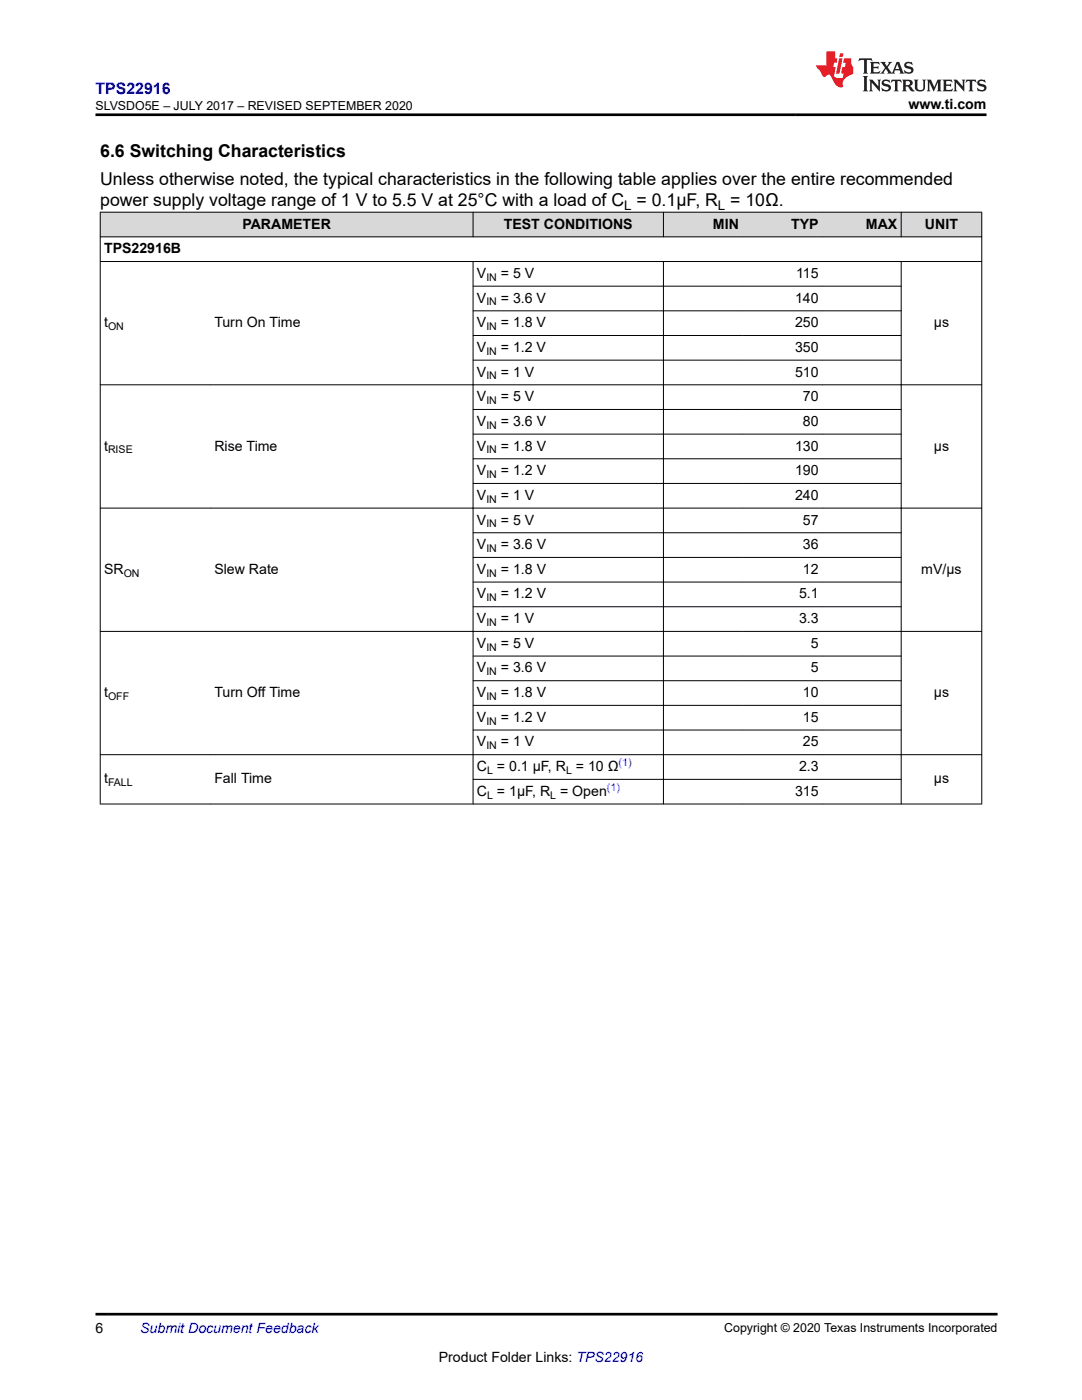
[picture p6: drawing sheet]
<svg xmlns="http://www.w3.org/2000/svg" width="216mm" height="279mm" viewBox="0 0 216 279" stroke-linecap="round" stroke-linejoin="round" font-family="sans-serif">
<g fill="#d8d8d8">
<path d="M20 42.3h175.9v5h-175.9z" fill-rule="evenodd"/>
<path d="M20.1 42.4h74.2v4.8h-74.2z" fill-rule="evenodd"/>
<path d="M94.5 42.4h37.8v4.8h-37.8z" fill-rule="evenodd"/>
<path d="M132.4 42.4h15.7v4.8h-15.7z" fill-rule="evenodd"/>
<path d="M148.1 42.4h16v4.8h-16z" fill-rule="evenodd"/>
<path d="M164.1 42.4h15.7v4.8h-15.7z" fill-rule="evenodd"/>
<path d="M179.9 42.4h15.9v4.8h-15.9z" fill-rule="evenodd"/>
</g>
<g fill="none" stroke="#000" stroke-width=".2">
<path d="M19.9 42.3h176.1M19.9 47.3h176.1M19.9 52.2h176.1M20 42.3v118.2M94.3 57.1h85.6M94.4 42.3v5M94.4 52.1v108.4M132.4 42.3v5M132.4 52.1v108.4M179.8 42.3v5M179.8 52.1v108.4M195.9 42.3v118.2"/>
<path d="M19.9 76.8h176.1M94.3 62h85.6M94.3 67h85.6M94.3 71.9h85.6M94.3 81.7h85.6M94.3 86.6h85.6M94.3 91.6h85.6M94.3 96.5h85.6M19.9 101.4h176.1M94.3 106.3h85.6M94.3 111.2h85.6M94.3 116.2h85.6"/>
<path d="M19.9 126h176.1M94.3 121.1h85.6M94.3 130.9h85.6M94.3 135.9h85.6M19.9 150.6h176.1M94.3 140.8h85.6M94.3 145.7h85.6M94.3 155.5h85.6M19.9 160.5h176.1"/>
</g>
<path d="M171.5 11.6l-.2 .6 .5-.2h.6v.1v2.2l-.2 .4h1l-.2-.4v-2.2v-.1h.5l.6 .2-.2-.6zM173.6 12.4l.2 .3v1.6l-.2 .4h1.9l.1-.6a1.08 1.08 0 0 1-1.3 .2v-.7h.6l.4 .2v-.7l-.4 .2h-.6v-.5l.2-.2a1 1 0 0 1 1 .3l-.1-.5zM175.7 12.4l.9 1.1-1 1.2h.9l-.2-.2 .5-.8 .4 .8-.2 .2h1.6l-.2-.2 .2-.5h.9l.1 .5-.1 .2h.9l-.2-.4-.8-1.9h-.5l-.9 2.1-.9-1.1 .9-1h-.8l.2 .2-.4 .6-.4-.6 .2-.2zM179 12.8l.4 1h-.7zM180.7 12.5a.65 .65 0 0 0-.2 .7 .65 .65 0 0 0 .6 .5l.6 .1 .1 .3a.79 .79 0 0 1-.7 .4 .79 .79 0 0 1-.7-.5l.1 .7 .2-.1a.93 .93 0 0 0 1.1 0 .93 .93 0 0 0 .4-.9 1.46 1.46 0 0 0-1.2-.6l-.1-.3a1.09 1.09 0 0 1 1.2 .2l-.2-.6-.1 .1-.5-.2zM172.2 15.2l.2 .4v2.2l-.2 .4h1l-.2-.4v-2.2l.2-.4zM173.4 15.9l.2 .4v1.5l-.2 .4h.8l-.3-.4 .1-1.3 1.6 1.8v-2l.2-.4h-.7l.1 .2 .1 1.1-1.2-1.3zM176.2 16a.65 .65 0 0 0-.2 .8 .65 .65 0 0 0 .6 .4l.6 .2 .1 .2a.79 .79 0 0 1-.7 .4 .79 .79 0 0 1-.7-.5l.1 .7 .2-.1a.93 .93 0 0 0 1.1 .1 .93 .93 0 0 0 .4-1 1.46 1.46 0 0 0-1.2-.5l-.1-.4a1.09 1.09 0 0 1 1.2 .2l-.1-.6-.2 .1-.5-.1zM177.9 15.9l-.1 .6a.63 .63 0 0 1 .8-.3v1.6l-.3 .4h1l-.2-.4v-1.6a.66 .66 0 0 1 .8 .3l-.1-.6zM180 15.9l.2 .4v1.5l-.2 .4h1l-.2-.2-.1-.7h.5l.1 .2a.79 .79 0 0 0 1.2 .6l-1-.9a.61 .61 0 0 0 .6-.6 .61 .61 0 0 0-.5-.7zM180.8 16.2h.1a.47 .47 0 0 1 .5 .1 .47 .47 0 0 1 .1 .5l-.1 .1-.7 .1zM182.3 15.9l.2 .2a2.27 2.27 0 0 0 .4 2 1.04 1.04 0 0 0 1.7-.7v-1.3l.2-.2h-.8l.2 .4v1.1a.6 .6 0 0 1-.6 .6 .6 .6 0 0 1-.6-.6v-1.1l.3-.4zM184.9 15.9l.2 .4v1.5l-.2 .4h.8l-.3-.4v-1.4l.9 1.9 .9-1.9v1.4l-.3 .4h1l-.2-.4v-1.5l.2-.4h-.8l-.7 1.5-.6-1.5zM188.1 15.9l.2 .4v1.5l-.2 .4h1.9l.1-.6a1.09 1.09 0 0 1-1.3 .2v-.7h.6l.4 .2v-.6l-.4 .2h-.6v-.6l.2-.1a1.01 1.01 0 0 1 1 .3l-.1-.6zM190.2 15.9l.3 .4v1.5l-.3 .4h.8l-.2-.4v-1.3l1.6 1.8v-2l.2-.4h-.7l.2 .2v1.1l-1.2-1.3zM192.8 15.9l-.1 .6a.63 .63 0 0 1 .8-.3v1.6l-.3 .4h1l-.2-.4v-1.6a.66 .66 0 0 1 .8 .3l-.1-.6zM195.2 16a.65 .65 0 0 0-.2 .8 .65 .65 0 0 0 .6 .4l.6 .2 .2 .2a.79 .79 0 0 1-.7 .4 .79 .79 0 0 1-.7-.5l.1 .7 .2-.1a.93 .93 0 0 0 1 .1 .93 .93 0 0 0 .5-1 1.46 1.46 0 0 0-1.3-.5v-.4a1.09 1.09 0 0 1 1.2 .2l-.2-.6-.2 .1-.5-.1z" fill="#231f20"/>
<path d="M164.9 10.3v2.7h-2l.1 .4 .8 1a.95 .95 0 0 0 1 .9 .59 .59 0 0 1 .5-.4 .59 .59 0 0 1 .5 .3l.4 .8a1.59 1.59 0 0 0 2.1 1.4 1.61 1.61 0 0 1 1-2.3l1-.3-.1-1.5a1.59 1.59 0 0 1-.3-1.7h-1.5l-.2 .9h.6l-.2 .9h-.5l-.2 .9v.3l.4 .1-.1 .9h-.7a.73 .73 0 0 1-1-.7l.3-1.5h-.5l.1-.9h.5l.2-.9h-.5v-1.3zM167.4 11.6l-.6 3.1h.7l.6-3.1zM167.6 10.7l-.1 .6h.7l.1-.6z" fill="#ed1c24"/>
<path d="M19 22.9h177.8M19 262.3h180" fill="none" stroke="#000" stroke-width=".53"/>
<g font-size="3.5">
<text x="20" y="31.3">6.6 Switching Characteristics</text>
<text x="20" y="37">Unless otherwise noted, the typical characteristics in the following table applies over the entire recommended</text>
<text x="20" y="41.2">power supply voltage range of 1 V to 5.5 V at 25°C with a load of C = 0.1µF, R = 10Ω.</text>
</g>
<text font-size="3.2" fill="#00f" x="19.1" y="18.7">TPS22916</text>
<g font-size="2.8">
<text x="181.3" y="21.8">www.ti.com</text>
<text x="48.4" y="45.6">PARAMETER</text>
<text x="100.5" y="45.6">TEST CONDITIONS</text>
<text x="142.3" y="45.6">MIN</text>
<text x="157.9" y="45.6">TYP</text>
<text x="172.8" y="45.6">MAX</text>
<text x="184.6" y="45.6">UNIT</text>
<text x="20.8" y="50.5">TPS22916B</text>
<text x="95.2" y="55.5">V</text>
<text x="99.9" y="55.5">= 5 V</text>
<text x="158.9" y="55.5">115</text>
<text x="20.8" y="65.3">t</text>
<text x="42.8" y="65.3">Turn On Time</text>
<text x="95.2" y="60.4">V</text>
<text x="95.2" y="65.3">V</text>
<text x="99.9" y="60.4">= 3.6 V</text>
<text x="99.9" y="65.3">= 1.8 V</text>
<text x="158.6" y="60.4">140</text>
<text x="158.6" y="65.3">250</text>
<text x="186.3" y="65.3">µs</text>
<text x="95.2" y="70.2">V</text>
<text x="99.9" y="70.2">= 1.2 V</text>
<text x="158.6" y="70.2">350</text>
<text x="95.2" y="75.1">V</text>
<text x="99.9" y="75.1">= 1 V</text>
<text x="158.6" y="75.1">510</text>
<text x="95.2" y="80.1">V</text>
<text x="99.9" y="80.1">= 5 V</text>
<text x="160.2" y="80.1">70</text>
<text x="20.8" y="89.9">t</text>
<text x="42.8" y="89.9">Rise Time</text>
<text x="95.2" y="85">V</text>
<text x="95.2" y="89.9">V</text>
<text x="99.9" y="85">= 3.6 V</text>
<text x="99.9" y="89.9">= 1.8 V</text>
<text x="158.6" y="89.9">130</text>
<text x="160.2" y="85">80</text>
<text x="186.3" y="89.9">µs</text>
<text x="95.2" y="94.8">V</text>
<text x="99.9" y="94.8">= 1.2 V</text>
<text x="158.6" y="94.8">190</text>
<text x="95.2" y="99.8">V</text>
<text x="99.9" y="99.8">= 1 V</text>
<text x="158.6" y="99.8">240</text>
<text x="95.2" y="104.7">V</text>
<text x="99.9" y="104.7">= 5 V</text>
<text x="160.2" y="104.7">57</text>
<text x="95.2" y="109.6">V</text>
<text x="99.9" y="109.6">= 3.6 V</text>
<text x="160.2" y="109.6">36</text>
<text x="20.8" y="114.5">SR</text>
<text x="42.8" y="114.5">Slew Rate</text>
<text x="95.2" y="114.5">V</text>
<text x="95.2" y="119.4">V</text>
<text x="99.9" y="114.5">= 1.8 V</text>
<text x="99.9" y="119.4">= 1.2 V</text>
<text x="159.4" y="119.4">5.1</text>
<text x="160.2" y="114.5">12</text>
<text x="183.8" y="114.5">mV/µs</text>
<text x="95.2" y="124.4">V</text>
<text x="99.9" y="124.4">= 1 V</text>
<text x="159.4" y="124.4">3.3</text>
<text x="95.2" y="129.3">V</text>
<text x="99.9" y="129.3">= 5 V</text>
<text x="161.8" y="129.3">5</text>
<text x="95.2" y="134.2">V</text>
<text x="99.9" y="134.2">= 3.6 V</text>
<text x="161.8" y="134.2">5</text>
<text x="20.8" y="139.1">t</text>
<text x="42.8" y="139.1">Turn Off Time</text>
<text x="95.2" y="139.1">V</text>
<text x="99.9" y="139.1">= 1.8 V</text>
<text x="160.2" y="139.1">10</text>
<text x="186.3" y="139.1">µs</text>
<text x="95.2" y="144">V</text>
<text x="95.2" y="149">V</text>
<text x="99.9" y="144">= 1.2 V</text>
<text x="99.9" y="149">= 1 V</text>
<text x="160.2" y="144">15</text>
<text x="160.2" y="149">25</text>
<text x="95.2" y="153.9">C = 0.1 µF, R = 10 Ω</text>
<text x="159.4" y="153.9">2.3</text>
<text x="20.8" y="156.3">t</text>
<text x="42.8" y="156.3">Fall Time</text>
<text x="95.2" y="158.8">C = 1µF, R = Open</text>
<text x="158.6" y="158.8">315</text>
<text x="186.3" y="156.3">µs</text>
<text x="19" y="266.1">6</text>
<text x="87.6" y="271.7">Product Folder Links: TPS22916</text>
</g>
<text font-size="2.8" fill="#00f" x="28" y="266.1">Submit Document Feedback</text>
<g font-size="2.6">
<text x="124.6" y="41.9">L</text>
<text x="143.3" y="41.9">L</text>
</g>
<g font-size="2.5">
<text x="19.1" y="21.9">SLVSDO5E – JULY 2017 – REVISED SEPTEMBER 2020</text>
<text x="144.5" y="265.8">Copyright © 2020 Texas Instruments Incorporated</text>
</g>
<g font-size="2.1">
<text x="97" y="56">IN</text>
<text x="21.6" y="65.9">ON</text>
<text x="97" y="60.9">IN</text>
<text x="97" y="65.9">IN</text>
<text x="97" y="70.8">IN</text>
<text x="97" y="75.7">IN</text>
<text x="97" y="80.6">IN</text>
<text x="97" y="85.6">IN</text>
<text x="21.6" y="90.5">RISE</text>
<text x="97" y="95.4">IN</text>
<text x="97" y="90.5">IN</text>
<text x="97" y="100.3">IN</text>
<text x="97" y="105.2">IN</text>
<text x="97" y="110.2">IN</text>
<text x="24.7" y="115.1">ON</text>
<text x="97" y="115.1">IN</text>
<text x="97" y="124.9">IN</text>
<text x="97" y="120">IN</text>
<text x="97" y="129.8">IN</text>
<text x="97" y="134.8">IN</text>
<text x="21.6" y="139.7">OFF</text>
<text x="97" y="139.7">IN</text>
<text x="97" y="144.6">IN</text>
<text x="97" y="149.5">IN</text>
<text x="97.2" y="154.5">L</text>
<text x="112.9" y="154.5">L</text>
<text x="21.6" y="156.9">FALL</text>
<text x="97.2" y="159.4">L</text>
<text x="109.8" y="159.4">L</text>
</g>
<g font-size="2.1" fill="#00f">
<text x="123.4" y="152.9">(1)</text>
<text x="121.1" y="157.9">(1)</text>
</g>
</svg>
